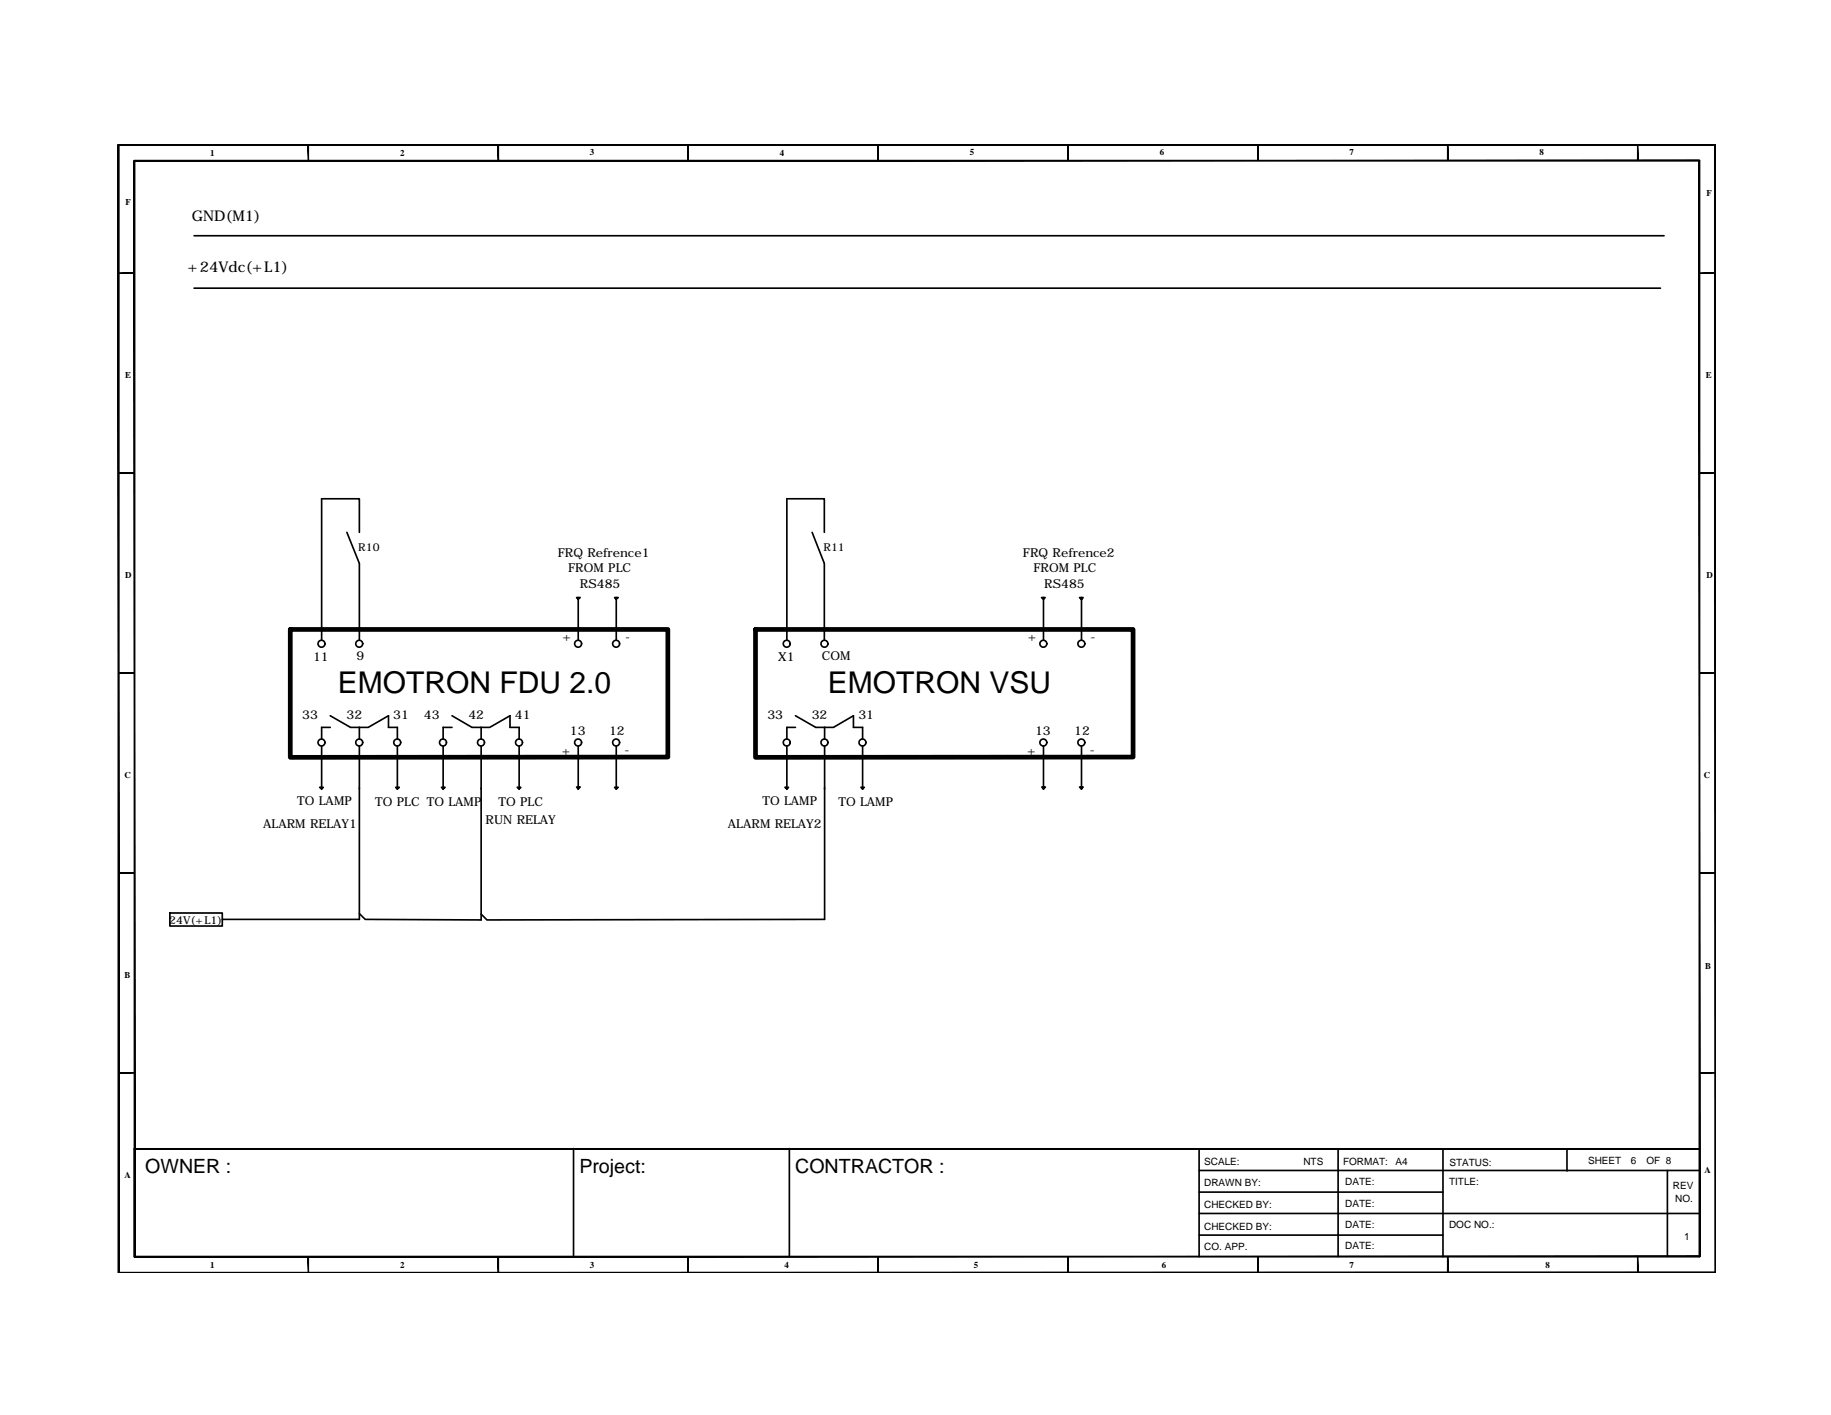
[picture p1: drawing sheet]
<svg xmlns="http://www.w3.org/2000/svg" width="279mm" height="216mm" viewBox="0 0 279 216" stroke-linecap="round" stroke-linejoin="round" font-family="sans-serif">
<!-- layer: FRAME -->
<g fill="#000" stroke="#000" stroke-width=".15">
<path d="M18 22.1v.1l243.8-.1zM18 22.2l243.8-.1v.1z"/>
<path d="M20.5 24.5l.1 167.3v-167.3zM20.5 24.5l.1 167.3h-.1z"/>
<path d="M47 22.1l.1 2.4v-2.4zM47 22.1l.1 2.4h-.1z"/>
<path d="M76 22.1l.1 2.4v-2.4zM76 22.1l.1 2.4h-.1z"/>
<path d="M105 22.1v2.4v-2.4zM105 22.1v2.4z"/>
<path d="M133.9 22.1l.1 2.4v-2.4zM133.9 22.1l.1 2.4h-.1z"/>
<path d="M162.9 22.1l.1 2.4v-2.4zM162.9 22.1l.1 2.4h-.1z"/>
<path d="M191.9 22.1l.1 2.4v-2.4zM191.9 22.1l.1 2.4h-.1z"/>
<path d="M220.9 22.1l.1 2.4v-2.4zM220.9 22.1l.1 2.4h-.1z"/>
<path d="M249.9 22.1l.1 2.4v-2.4zM249.9 22.1l.1 2.4h-.1z"/>
<path d="M20.5 24.6h238.8v-.1zM20.5 24.5h238.8l-238.8 .1z"/>
<path d="M261.7 22.1l.1 172.1zM261.7 22.1l.1 172.1z"/>
<path d="M18.1 41.6v.1l2.4-.1zM18.1 41.7l2.4-.1v.1z"/>
<path d="M259.3 41.6v.1l2.5-.1zM259.3 41.7l2.5-.1v.1z"/>
<path d="M18.1 72.1v.1l2.4-.1zM18.1 72.2l2.4-.1v.1z"/>
<path d="M259.3 72.1v.1l2.5-.1zM259.3 72.2l2.5-.1v.1z"/>
<path d="M18.1 102.6v.1l2.4-.1zM18.1 102.7l2.4-.1v.1z"/>
<path d="M259.3 102.6v.1l2.5-.1zM259.3 102.7l2.5-.1v.1z"/>
<path d="M18.1 133.1v.2l2.4-.2zM18.1 133.3l2.4-.2v.2z"/>
<path d="M259.3 133.1v.2l2.5-.2zM259.3 133.3l2.5-.2v.2z"/>
<path d="M18.1 163.6v.1l2.4-.1zM18.1 163.7l2.4-.1v.1z"/>
<path d="M259.3 163.6v.1l2.5-.1zM259.3 163.7l2.5-.1v.1z"/>
<path d="M18 22.1v172.1h.2zM18 22.1h.2v172.1z"/>
<path d="M20.5 191.7v.1l238.8-.1zM20.5 191.8l238.8-.1v.1z"/>
<path d="M47 191.8l.1 2.4v-2.4zM47 191.8l.1 2.4h-.1z"/>
<path d="M76 191.8l.1 2.4v-2.4zM76 191.8l.1 2.4h-.1z"/>
<path d="M105 191.8v2.4v-2.4zM105 191.8v2.4z"/>
<path d="M133.9 191.8v2.4h.1zM133.9 191.8h.1v2.4z"/>
<path d="M162.9 191.8l.1 2.4v-2.4zM162.9 191.8l.1 2.4h-.1z"/>
<path d="M191.9 191.8l.1 2.4v-2.4zM191.9 191.8l.1 2.4h-.1z"/>
<path d="M220.9 191.8l.1 2.4v-2.4zM220.9 191.8l.1 2.4h-.1z"/>
<path d="M249.9 191.8l.1 2.4v-2.4zM249.9 191.8l.1 2.4h-.1z"/>
<path d="M259.3 24.5v167.3h.1zM259.3 24.5h.1v167.3z"/>
<path d="M18.1 194.2l243.7-.1zM18.1 194.1h243.7z"/>
</g>
<path d="M20.5 175.3h238.8zM20.5 175.3v16.5M183 178.6h76.2M183 175.3v16.5M183 181.9h37.2M183 185.2h76.2M183 188.5h37.2" fill="none" stroke="#000" stroke-width=".25"/>
<!-- layer: 0 -->
<g fill="none" stroke="#000" stroke-width=".25">
<path d="M29.6 36h224.3M29.6 44h223.8M54.8 81.2v-5.1h-5.7v21.6M54.8 86v11.7M88 91.2h.5l-.3 .2zM88.2 91.2v6.5M93.8 91.2h.5l-.3 .2zM94 91.2v6.5M125.8 81.2v-5.1h-5.7v21.6M125.8 86v11.7M158.9 91.2h.6l-.3 .2zM159.2 91.2v6.5"/>
<path d="M164.7 91.2h.6l-.3 .3zM165 91.2v6.5M49.1 113.9v6.5M50.4 111h-1.3v1.8M50.4 109.2l3.1 1.8h1.3M54.8 111h1.4l3.1-1.8v1.8h1.3v1.8M54.8 113.9v26.4h-20.9M54.8 111v1.8M60.6 113.9v6.5M67.6 113.9v6.5M69 111h-1.4v1.8M69 109.2l3 1.8h1.4"/>
<path d="M73.4 113.9v26.5l-17.7-.1-.9-.9M73.4 111h1.3l3.1-1.8v1.8h1.4v1.8M73.4 111v1.8M79.2 113.9v6.5M88.2 113.9v6.5M94 113.9v6.5M120.1 113.9v6.5M121.4 111h-1.3v1.8M121.4 109.2l3.1 1.8h1.3M125.8 111h1.4l3-1.8v1.8h1.4v1.8M125.8 113.9v26.4l-51.5 .1-.9-.9M125.8 111v1.8"/>
<path d="M131.6 113.9v6.5M159.2 113.9v6.5M165 113.9v6.5M25.9 139.3h8v2h-8zM48.8 120.1h.5l-.2 .3zM60.4 120.1h.5l-.3 .3zM67.4 120.1h.5l-.3 .3zM78.9 120.1h.6l-.3 .3zM88 120.1h.5l-.3 .3zM93.8 120.1h.5l-.3 .3zM119.8 120.1h.5l-.2 .3zM131.4 120.1h.5l-.3 .3z"/>
<path d="M159 120.1h.5l-.3 .3zM164.7 120.1h.6l-.3 .3zM87.5 175.2v16.5M120.5 175.2v16.5M204.2 175.3v16.5M220.2 175.3v16.5M239.1 175.4v3.3M254.4 178.6v13.1"/>
<circle cx="49.1" cy="98.2" r=".53"/>
<circle cx="54.8" cy="98.2" r=".53"/>
<circle cx="88.2" cy="98.2" r=".53"/>
<circle cx="94" cy="98.2" r=".53"/>
<circle cx="120.1" cy="98.2" r=".53"/>
<circle cx="125.8" cy="98.2" r=".53"/>
<circle cx="159.2" cy="98.2" r=".53"/>
<circle cx="165" cy="98.2" r=".53"/>
<circle cx="49.1" cy="113.3" r=".53"/>
<circle cx="54.8" cy="113.3" r=".53"/>
<circle cx="60.6" cy="113.3" r=".53"/>
<circle cx="67.6" cy="113.3" r=".53"/>
<circle cx="73.4" cy="113.3" r=".53"/>
<circle cx="79.2" cy="113.3" r=".53"/>
<circle cx="88.2" cy="113.3" r=".53"/>
<circle cx="94" cy="113.3" r=".53"/>
<circle cx="120.1" cy="113.3" r=".53"/>
<circle cx="125.8" cy="113.3" r=".53"/>
<circle cx="131.6" cy="113.3" r=".53"/>
<circle cx="159.2" cy="113.3" r=".53"/>
<circle cx="165" cy="113.3" r=".53"/>
</g>
<path d="M44.3 96h57.6v19.5l-57.6 .1zM115.3 96h57.6v19.5l-57.6 .1z" fill="none" stroke="#000" stroke-width=".72"/>
<!-- layer: SHEET -->
<path d="M52.9 81.2l1.9 4.8M123.9 81.2l1.9 4.8" fill="none" stroke="#000" stroke-width=".25"/>
<g font-size="4.6">
<text x="51.5" y="105.8">EMOTRON FDU 2.0</text>
<text x="126.3" y="105.8">EMOTRON VSU</text>
</g>
<g font-size="3">
<text x="22.2" y="179">OWNER :</text>
<text x="88.4" y="178.9">Project:</text>
<text x="121.3" y="179">CONTRACTOR :</text>
</g>
<g font-size="2.3">
<text x="29.3" y="33.7">GND(M1)</text>
<text x="28.6" y="41.4">+24Vdc(+L1)</text>
</g>
<g font-size="1.9">
<text x="85.1" y="85">FRQ Refrence1</text>
<text x="86.7" y="87.3">FROM PLC</text>
<text x="88.5" y="89.8">RS485</text>
<text x="156.1" y="85">FRQ Refrence2</text>
<text x="157.7" y="87.3">FROM PLC</text>
<text x="159.4" y="89.8">RS485</text>
<text x="47.8" y="100.8">11</text>
<text x="54.4" y="100.7">9</text>
<text x="85.8" y="97.9">+</text>
<text x="95.4" y="97.8">-</text>
<text x="118.8" y="100.8">X1</text>
<text x="125.4" y="100.7">COM</text>
<text x="156.8" y="97.9">+</text>
<text x="166.4" y="97.8">-</text>
<text x="46.1" y="109.7">33</text>
<text x="52.9" y="109.7">32</text>
<text x="60" y="109.7">31</text>
<text x="64.7" y="109.7">43</text>
<text x="71.5" y="109.7">42</text>
<text x="78.6" y="109.7">41</text>
<text x="87" y="112.1">13</text>
<text x="92.9" y="112.1">12</text>
<text x="117.1" y="109.7">33</text>
<text x="123.9" y="109.7">32</text>
<text x="131" y="109.7">31</text>
<text x="158" y="112.1">13</text>
<text x="163.9" y="112.1">12</text>
<text x="85.7" y="115.1">+</text>
<text x="95.3" y="115">-</text>
<text x="156.7" y="115.1">+</text>
<text x="166.3" y="115">-</text>
<text x="45.4" y="122.8">TO LAMP</text>
<text x="57.2" y="123">TO PLC TO LAMP</text>
<text x="74.1" y="125.7">RUN RELAY</text>
<text x="76.1" y="123">TO PLC</text>
<text x="116.3" y="122.8">TO LAMP</text>
<text x="127.9" y="123">TO LAMP</text>
<text x="40.1" y="126.3">ALARM RELAY1</text>
<text x="111.1" y="126.3">ALARM RELAY2</text>
</g>
<g font-size="1.7">
<text x="54.7" y="84.1">R10</text>
<text x="125.7" y="84.1">R11</text>
<text x="25.8" y="140.9">24V(+L1)</text>
</g>
<g font-size="1.5">
<text x="183.7" y="177.8">SCALE:</text>
<text x="198.9" y="177.8">NTS</text>
<text x="204.9" y="177.8">FORMAT:</text>
<text x="213" y="177.8">A4</text>
<text x="221.2" y="177.9">STATUS:</text>
<text x="242.3" y="177.6">SHEET</text>
<text x="248.8" y="177.6">6</text>
<text x="251.2" y="177.6">OF 8</text>
<text x="183.7" y="184.4">CHECKED BY:</text>
<text x="183.7" y="181">DRAWN BY:</text>
<text x="205.3" y="184.1">DATE:</text>
<text x="205.3" y="180.7">DATE:</text>
<text x="221.1" y="180.8">TITLE:</text>
<text x="255.3" y="181.4">REV</text>
<text x="255.6" y="183.5">NO.</text>
<text x="183.7" y="190.7">CO. APP.</text>
<text x="183.7" y="187.6">CHECKED BY:</text>
<text x="205.3" y="190.6">DATE:</text>
<text x="205.3" y="187.4">DATE:</text>
<text x="221.1" y="187.4">DOC NO.:</text>
<text x="257" y="189.2">1</text>
</g>
<g font-size="1.4">
<text x="32.1" y="23.7">1</text>
<text x="61.1" y="23.7">2</text>
<text x="90" y="23.7">3</text>
<text x="119" y="23.7">4</text>
<text x="148" y="23.7">5</text>
<text x="177" y="23.7">6</text>
<text x="205.9" y="23.7">7</text>
<text x="234.9" y="23.7">8</text>
<text x="260.4" y="29.9">F</text>
<text x="19.1" y="31.3">F</text>
<text x="19.1" y="57.6">E</text>
<text x="260.3" y="57.6">E</text>
<text x="19.1" y="88.2">D</text>
<text x="260.4" y="88.2">D</text>
<text x="19" y="118.6">C</text>
<text x="260" y="118.6">C</text>
<text x="19" y="149.2">B</text>
<text x="260.2" y="147.8">B</text>
<text x="19" y="179.7">A</text>
<text x="260.1" y="179">A</text>
<text x="32.1" y="193.4">1</text>
<text x="61.1" y="193.4">2</text>
<text x="90" y="193.4">3</text>
<text x="119.7" y="193.4">4</text>
<text x="148.6" y="193.4">5</text>
<text x="177.3" y="193.4">6</text>
<text x="205.9" y="193.4">7</text>
<text x="235.9" y="193.4">8</text>
</g>
</svg>
